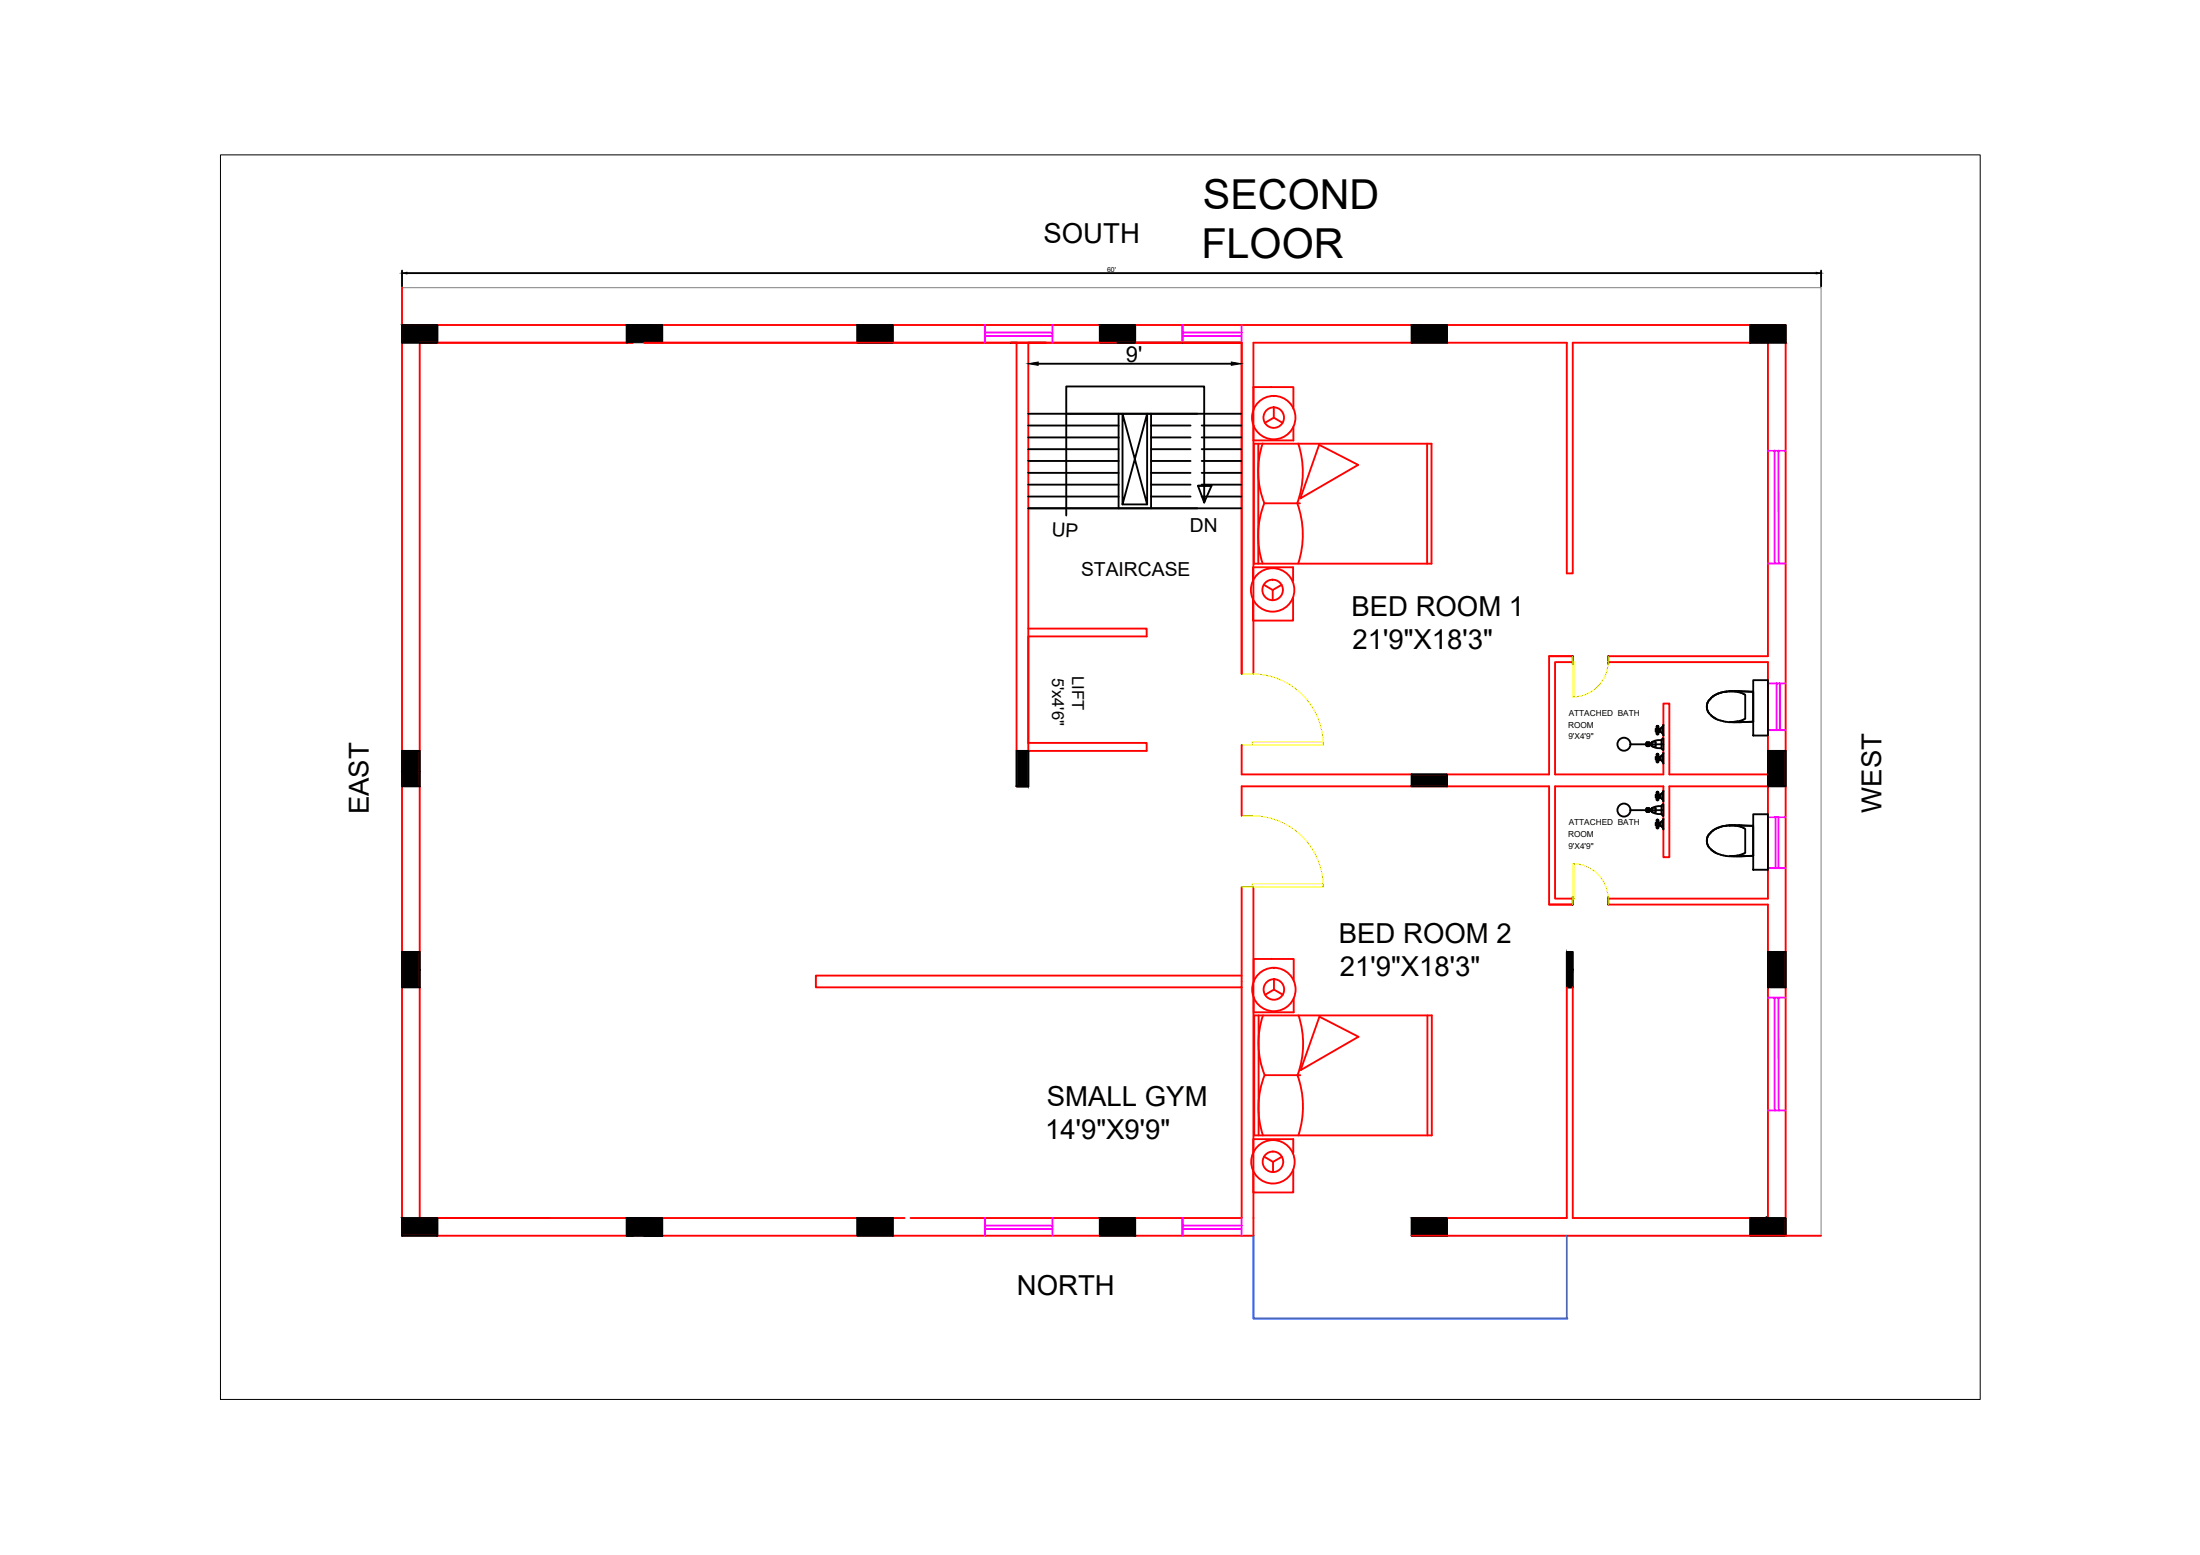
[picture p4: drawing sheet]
<svg xmlns="http://www.w3.org/2000/svg" width="297mm" height="210mm" viewBox="0 0 297 210" stroke-linecap="round" stroke-linejoin="round" font-family="sans-serif">
<!-- layer: furniture -->
<path d="M54.3 38.8h191.6v128h-55.3M167.6 166.8h1.6" fill="none" stroke="#808080" stroke-width=".14"/>
<!-- layer: 6 COL HATCH -->
<g fill="#000" stroke="#000" stroke-width=".14">
<path d="M54.3 43.9l4.8 2.4v-2.4zM54.3 43.9l4.8 2.4h-4.8z"/>
<path d="M84.6 43.9l4.8 2.4v-2.4zM84.6 43.9l4.8 2.4h-4.8z"/>
<path d="M115.7 43.9l4.9 2.4v-2.4zM115.7 43.9l4.9 2.4h-4.9z"/>
<path d="M148.5 43.9l4.8 2.4v-2.4zM148.5 43.9l4.8 2.4h-4.8z"/>
<path d="M190.6 43.9l4.8 2.4v-2.4zM190.6 43.9l4.8 2.4h-4.8z"/>
<path d="M236.3 43.9l4.8 2.4v-2.4zM236.3 43.9l4.8 2.4h-4.8z"/>
<path d="M54.3 101.4l2.4 2.8v-2.8zM54.3 101.4l2.4 2.8h-2.4z"/>
<path d="M54.3 104.2l2.4 1.9v-1.9zM54.3 104.2l2.4 1.9h-2.4z"/>
<path d="M137.3 101.4l1.5 4.7v-4.7zM137.3 101.4l1.5 4.7h-1.5z"/>
<path d="M190.6 104.5l4.8 1.6v-1.6zM190.6 104.5l4.8 1.6h-4.8z"/>
<path d="M238.7 101.4l2.4 4.7v-4.7zM238.7 101.4l2.4 4.7h-2.4z"/>
<path d="M54.3 128.5l2.4 2.4v-2.4zM54.3 128.5l2.4 2.4h-2.4z"/>
<path d="M54.3 130.9l2.4 2.4v-2.4zM54.3 130.9l2.4 2.4h-2.4z"/>
<path d="M211.5 128.5l.9 2.4v-2.4zM211.5 128.5l.9 2.4h-.9z"/>
<path d="M211.5 130.9l.9 2.4v-2.4zM211.5 130.9l.9 2.4h-.9z"/>
<path d="M238.7 128.5l2.4 4.8v-4.8zM238.7 128.5l2.4 4.8h-2.4z"/>
<path d="M54.3 164.4l4.8 2.4v-2.4zM54.3 164.4l4.8 2.4h-4.8z"/>
<path d="M84.6 164.4l4.8 2.4v-2.4zM84.6 164.4l4.8 2.4h-4.8z"/>
<path d="M115.7 164.4l4.9 2.4v-2.4zM115.7 164.4l4.9 2.4h-4.9z"/>
<path d="M148.5 164.4l4.8 2.4v-2.4zM148.5 164.4l4.8 2.4h-4.8z"/>
<path d="M190.6 164.4l4.8 2.4v-2.4zM190.6 164.4l4.8 2.4h-4.8z"/>
<path d="M236.3 164.4l4.8 2.4v-2.4zM236.3 164.4l4.8 2.4h-4.8z"/>
</g>
<!-- layer: WALL -->
<g fill="none" stroke="#f00" stroke-width=".25">
<path d="M54.3 38.8v128h114.9v-47.1M54.3 43.9h186.8v122.9M56.7 46.3h28.7h-28.7v118.1h28.7M87 46.3h80.6v44.7v-44.7h-16.7M137.3 46.3v59.8h1.5v-59.8M169.2 52.3h5.4v2.9M169.3 59.9h24v16.2h-24zM169.9 59.9v16.2M170.5 59.9a11.6 11.6 0 0 0 .2 8 11.9 11.9 0 0 0-.2 8.2M170.8 57.1l1.2-.7 1.2 .7M171.6 52.2v.1M172 55v1.4"/>
<path d="M174.6 57.6v1.9h-5.4M175.3 59.9a12.2 12.2 0 0 1-.1 8 12.5 12.5 0 0 1 .1 8.2M192.7 59.9v16.2M169.2 78.4v-1.8h5.4v1.8M170.7 78.9l1.1 .7M170.7 67.9h4.8M173 78.9l-1.2 .7v1.4M178.1 60l5.3 2.8-7.8 4.5zM138.8 84.9h16v1h-16v14.4h16v1.1h-16M174.6 80.7v3.1h-5.4v-2.9M209.2 88.6h3.2h-3.2v15.9h-41.6v-3.9M212.4 89.4h-2.4v15.1h14.6v-9.5h.8v9.5h13.3"/>
<path d="M217.1 88.6h21.6v-42.3h-26.3v31.1h-.9v-31.1h-42.3v44.7M217.1 89.4h21.6v31.9h-21.6M167.6 110.1v-4h41.6v16h3.2h-3.2M167.6 119.7v13.6h-57.4v-1.6h57.4M195.4 104.5v1.6M238.7 106.1h-13.3v9.6h-.8v-9.6h-14.6v15.2h2.4M167.6 133.3v31.1h-44.7M169.3 134.6v2h5.4v-1.8M169.3 137.1h24v16.2h-24zM169.9 137.1v16.2M170.5 137.1a11.6 11.6 0 0 0 .2 8 11.9 11.9 0 0 0-.2 8.2M170.8 134.3l1.2-.7 1.2 .7"/>
<path d="M171.7 129.4h-.1M172 132.2v1.4M174.7 132.3v-2.9h-5.4v3.1M175.3 137.1a12.1 12.1 0 0 1-.1 8 12.5 12.5 0 0 1 .1 8.2M178.1 137.2l5.3 2.7-7.8 4.6zM192.7 137.1v16.2M211.5 133.3v31.1h-20.9M217.1 122.1h21.6v42.3h-26.3v-31.1M169.2 155.6v-1.8h5.4v1.8M170.7 156.1l1.2 .7M170.8 145.1h4.8M173.1 156.1l-1.2 .7v1.4"/>
<path d="M174.6 157.9v3.1h-5.4v-3M56.7 164.4h17.5M87 164.4h35.1M190.6 166.8h55.3"/>
<circle cx="172" cy="56.4" r="2.93"/>
<circle cx="172" cy="56.4" r="1.39"/>
<circle cx="171.8" cy="79.6" r="2.93"/>
<circle cx="171.8" cy="79.6" r="1.39"/>
<circle cx="172" cy="133.6" r="2.93"/>
<circle cx="172" cy="133.6" r="1.39"/>
<circle cx="171.9" cy="156.8" r="2.93"/>
<circle cx="171.9" cy="156.8" r="1.39"/>
</g>
<!-- layer: doors -->
<g fill="none" stroke="#ff0" stroke-width=".14">
<path d="M167.6 91h1.6M169.1 91a9.6 9.6 0 0 1 9.6 9.5M212.4 89.3h.2v4.8h-.2zM212.4 88.6v.7M217.1 88.6a4.9 4.9 0 0 1-4.8 5.5M167.6 100.6h1.6M167.6 110.1h1.6M167.6 119.7h1.6M169.1 110.1a9.6 9.6 0 0 1 9.6 9.6M169.1 100.1h9.6v.5h-9.6zM169.1 119.3h9.6v.4h-9.6zM212.3 116.6a4.9 4.9 0 0 1 4.8 5.5"/>
<path d="M212.4 116.6h.2v4.8h-.2zM212.4 121.4v.7"/>
</g>
<!-- layer: 0 -->
<g fill="none" stroke="#000" stroke-width=".25">
<path d="M54.3 36.5v2.2M54.9 36.9h190.3M245.9 36.5v2.2M54.3 43.9h4.8v2.4h-4.8zM84.6 46.3v-2.4h4.8v2.4M84.6 43.9h3.2M115.7 46.3h2.4M115.7 43.9h4.9v2.4h-4.9zM136.4 46.3h.9M138.8 46.3h2.4M148.5 43.9h2.4M153.3 46.3v-2.4h-4.8v2.4h19.1"/>
<path d="M159.7 43.9v2.4M190.6 43.9h4.8v2.4h-4.8zM236.3 43.9h4.8v2.4h-4.8zM161.7 65.6h1.9M162.6 67.8v-2.2h1l-1 2.2-.9-2.2h.9v-13.4h-18.6v17.4M212.4 88.6v1M217.1 88.6v1M223.5 98.4h.6v.4h-.6zM223.7 98.2v.2M223.7 98.8v.1M223.9 98.2v.2M223.9 98.8v.1"/>
<path d="M224.1 98.4l.4-.3 .1-.3v1.5l-.3-.4-.2-.2M224.2 98.3v.5M224.3 99.9a2.11 2.11 0 0 0-1.3 .3M224.3 99.9v1.1a2.11 2.11 0 0 1-1.3-.3M224.5 98.1v.9M224.6 99.7l-.3 .2M224.6 99.7v1.6M230.5 95.5l.2 .7M230.5 95.3v.5l.3 .5M230.5 94.9v.4M230.7 94.6l-.2 .3M230.7 94.5l-.2 .6v.4"/>
<path d="M230.8 96.3l.6 .5M231 96.5a2.85 2.85 0 0 0 1.3 .8M231.3 94l-.6 .6M231.3 94l-.5 .5M231.4 96.8l.3 .2M232 93.6l-.7 .4M232.3 97.3l.4 .1M232.3 93.5l-1 .5M232.3 93.5l-.3 .1M232.7 97.4l.9 .1M232.9 93.4l-.6 .1M233.1 93.4h-.2"/>
<path d="M233.5 93.3h-.4M233.6 97.5h.9M233.9 93.3h-.4M233.9 93.3l.7 .1M234.2 93.3h-.6M234.2 93.3h.7M234.6 97.4l-.8 .1M234.6 93.4l.4 .1M234.9 93.3l1.8 .1M235 93.5l.4 .1M235.2 93.3l-2.1 .1M235.2 93.3l1.5 .1v4l-2.2 .1"/>
<path d="M235.4 93.7h.1M235.5 93.7l.1 .1v3.2l-1 .4M236.7 97.4h.1M236.7 91.8h2v7.5h-2zM236.7 97.4l-3.1 .1M54.3 101.4h2.4v4.7h-2.4zM137.3 106.1h1.5v-4.7h-1.5v4.7h1.5M190.6 104.5h4.8v1.6h-4.8zM220.2 100.5h4.4M220.2 109.4h4.4M222.3 109.2v.3M222.3 109.5l.1 .1"/>
<path d="M222.4 100.2l-.1 .1v.3l.1 .1M222.4 109.1l-.1 .1M222.4 100.2h.2v.5h-.2zM222.4 109.1h.2v.5h-.2M222.4 109.1v.5M222.6 100.2l.1 .1M222.6 109.1l.1 .1M222.7 100.6l-.1 .1M222.7 109.5l-.1 .1M223 100.2v.5M223 109.1v.5M223 100.3h-.2v.3h.2"/>
<path d="M223 109.2h-.2v.3h.2M223 109.1a2.11 2.11 0 0 1 1.3-.3v1.1a2.06 2.06 0 0 1-1.3-.3M223 100.2h.5v.5h-.5M223 109.1h.5v.5h-.5M223.5 102.2h.6v.3h-.6zM223.5 111.1h.6v.3h-.6zM223.5 107.3h.6v.4h-.6zM223.7 102v.2M223.7 102.5v.2M223.7 107.1v.2M223.7 107.7v.1M223.7 110.9v.2"/>
<path d="M223.7 111.4v.2M223.9 102v.2M223.9 102.5v.2M223.9 107.1v.2M223.9 107.7v.1M223.9 110.9v.2M223.9 111.4v.2M224.1 102.5l.2 .1 .3 .5M224.1 102.2l.2-.2 .3-.4v1.5M224.1 111l.4-.2 .1-.3v1.4l-.3-.4-.2-.1M224.2 102.1v.5M224.2 107.2v.5"/>
<path d="M224.2 111v.5M224.3 101l.3 .2M224.3 109.9l.3 .2M224.5 101.9v.9M224.5 107v.9M224.5 110.8v.9M224.6 108.6l-.3 .2M224.6 106.8v1.4l-.3-.4-.2-.1M224.6 108.6v1.5M224.6 106.7l-.3 .4-.2 .2M230.5 113.4l.1 .7M230.6 114.1l.2 .3"/>
<path d="M230.7 112.7l-.2 .7M230.7 112.6a1.45 1.45 0 0 0 0 1.7M230.8 114.4l.6 .5M231 114.6l.7 .6 1.3 .3M231.3 112.1l-.5 .5M231.3 112.1l1-.5a2.73 2.73 0 0 0-1.6 1.1M231.4 114.9l.3 .3M232.7 111.5l-.4 .1M232.9 111.5h-.2h.2M233 115.5l.6 .1M233.1 111.4l1.5 .1M233.1 111.5h-.2"/>
<path d="M233.5 111.4h-.4M233.6 115.6h.9M234.6 111.5l.4 .1M234.8 111.4h.4M234.8 111.4h-1.3M234.9 111.4l1.8 .1M234.9 111.4h-1.4M235 111.6l.4 .1M235.2 111.4l1.5 .1v4l-2.2 .1M235.4 111.8h.1M235.5 111.8l.1 .1v3.2l-.8 .3-1 .2M236.7 115.5h.1"/>
<path d="M236.7 109.9h2v7.5h-2zM236.7 115.5l-3.1 .1M238.7 101.4h2.4v4.7h-2.4zM54.3 128.5h2.4v4.8h-2.4zM211.5 128.5h.9v4.8h-.9zM211.5 133.3h.9M212.4 121v1.1M217.1 121v1.1M238.7 128.5h2.4v4.8h-2.4zM54.3 164.4h4.8v2.4h-4.8zM84.6 164.4h3.2M84.6 166.8h.8"/>
<path d="M87 166.8h2.4v-2.4h-4.8v2.4h4.8M115.7 164.4h4.9v2.4h-4.9zM148.5 164.4h4.8v2.4h-4.8zM159.7 164.4v2.4M190.6 164.4h4.8v2.4h-4.8zM236.3 164.4h4.8v2.4h-4.8zM238.5 164.4h.1"/>
<circle cx="223.8" cy="98.1" r=".14"/>
<circle cx="223.8" cy="99" r=".14"/>
<circle cx="223.8" cy="98.6" r=".14"/>
<circle cx="219.3" cy="100.5" r=".88"/>
<circle cx="219.3" cy="109.4" r=".88"/>
<circle cx="223.8" cy="107" r=".14"/>
<circle cx="223.8" cy="102.8" r=".14"/>
<circle cx="223.8" cy="111.2" r=".14"/>
<circle cx="223.8" cy="101.9" r=".14"/>
<circle cx="223.8" cy="110.8" r=".14"/>
<circle cx="223.8" cy="107.9" r=".14"/>
<circle cx="223.8" cy="111.7" r=".14"/>
<circle cx="223.8" cy="107.4" r=".14"/>
<circle cx="223.8" cy="102.3" r=".14"/>
</g>
<!-- layer: WINDOWS -->
<g fill="none" stroke="#f0f" stroke-width=".25">
<path d="M133 43.9v2.4M133 45.4h9.1M133 44.9h9.1M142.1 43.9v2.4M159.7 43.9v2.4M159.7 45.4h7.9M159.7 44.9h7.9M167.6 43.9v2.4M238.7 60.8h2.4M238.7 76.1h2.4M239.6 60.8v15.3M240.1 60.8l.1 15.3"/>
<path d="M238.7 92.2h2.4M238.7 98.6h2.4M239.9 92.2v6.4M240.3 92.2v6.4M238.7 110.3h2.4M238.7 117.2h2.4M239.7 110.3v6.9M240.1 110.3v6.9M238.7 134.7h2.4M239.6 134.7v15.2M240.1 134.7l.1 15.2M238.7 149.9h2.4"/>
<path d="M133 165.9h9.1M133 165.4h9.1M133 164.4v2.4M142.1 164.4v2.4M159.7 164.4v2.4M159.7 165.9h7.9M159.7 165.4h7.9M167.6 164.4v2.4"/>
</g>
<!-- layer: 0 -->
<path d="M54.3 36.9l.6-.1v.2zM245.2 36.8l.7 .1-.7 .1z" fill="#000" stroke="#000" stroke-width=".14"/>
<!-- layer: PDF_0 -->
<g fill="none" stroke="#000" stroke-width=".25">
<path d="M138.8 55.9h28.8M138.8 59h12.2M138.8 57.4h12.2M140.2 49.1h26.1M151 55.9v12.7M155.4 59h5.3M155.4 57.4h5.3M155.4 55.9v12.7M162.2 59h5.4M162.2 57.4h5.4M138.8 68.6h28.8M138.8 67h12.2"/>
<path d="M138.8 65.4h12.2M138.8 62.2h12.2M138.8 60.6h12.2M138.8 63.8h12.2M151.6 68.1l3.3-12.2v12.2l-3.3-12.2v12.2h3.3M155.4 67h5.3M155.4 65.4h5.3M155.4 62.2h5.3M155.4 60.6h5.3M155.4 63.8h5.3M162.2 67h5.4M162.2 65.4h5.4"/>
<path d="M162.2 62.2h5.4M162.2 60.6h5.4M162.2 63.8h5.4"/>
</g>
<path d="M138.8 49.1l1.4-.2v.4zM166.3 48.9l1.3 .2-1.3 .2z" fill="#000" stroke="#000" stroke-width=".14"/>
<!-- layer: balcony -->
<path d="M169.2 166.8v11.2h42.4M211.5 166.8v11.2" fill="none" stroke="#003fff" stroke-width=".25"/>
<!-- layer: 0 -->
<path d="M29.8 20.9h237.6v168h-237.6z" fill="none" stroke="#000" stroke-width=".14"/>
<g font-size="5.6">
<text x="162.4" y="28.2">SECOND</text>
<text x="162.2" y="34.9">FLOOR</text>
</g>
<g font-size="3.7">
<text x="140.9" y="32.8">SOUTH</text>
<text x="182.5" y="83.2">BED ROOM 1</text>
<text x="182.6" y="87.6">21'9&quot;X18'3&quot;</text>
<text x="49.8" y="109.9" transform="rotate(-90 49.8 109.9)">EAST</text>
<text x="254" y="109.7" transform="rotate(-90 254 109.7)">WEST</text>
<text x="180.8" y="127.4">BED ROOM 2</text>
<text x="180.9" y="131.8">21'9&quot;X18'3&quot;</text>
<text x="141.4" y="149.3">SMALL GYM</text>
<text x="141.1" y="153.7">14'9&quot;X9'9&quot;</text>
<text x="137.3" y="174.8">NORTH</text>
</g>
<text font-size="3" x="152" y="48.9">9'</text>
<g font-size="2.6">
<text x="160.7" y="71.8">DN</text>
<text x="142" y="72.4" transform="rotate(3 142 72.4)">UP</text>
<text x="146" y="77.7">STAIRCASE</text>
</g>
<g font-size="2.2">
<text x="142.1" y="91.5" transform="rotate(90 142.1 91.5)">5'x4'6&quot;</text>
<text x="144.7" y="91.3" transform="rotate(90 144.7 91.3)">LIFT</text>
</g>
<g font-size="1.1">
<text x="211.7" y="98.2">ROOM</text>
<text x="211.8" y="99.8">9'X4'9&quot;</text>
<text x="211.8" y="96.6">ATTACHED BATH</text>
<text x="211.7" y="113">ROOM</text>
<text x="211.8" y="111.4">ATTACHED BATH</text>
<text x="211.8" y="114.6">9'X4'9&quot;</text>
</g>
<text font-size=".9" x="149.5" y="36.7">60'</text>
</svg>
